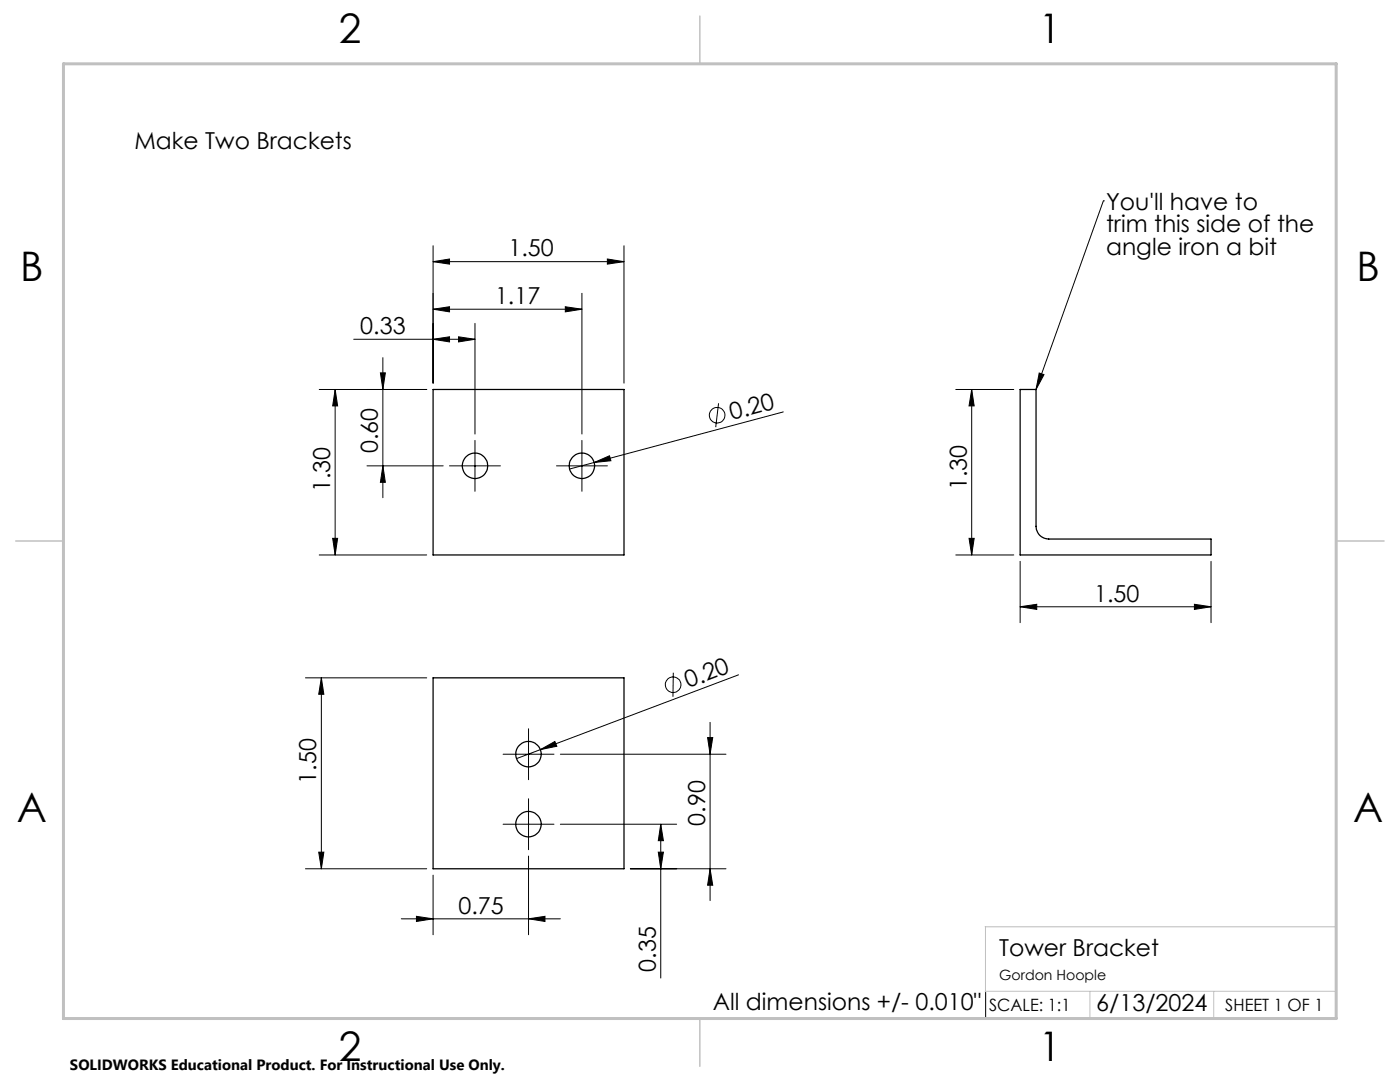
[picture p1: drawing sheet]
<svg xmlns="http://www.w3.org/2000/svg" width="279mm" height="216mm" viewBox="0 0 279 216" stroke-linecap="round" stroke-linejoin="round" font-family="sans-serif">
<g fill="none" stroke="#000" stroke-width=".25">
<path d="M86.4 77.7h38.1v33h-38.1zM203.6 77.7h3.2v27.3a2.53 2.53 0 0 0 2.5 2.6h32.4v3.1h-38.1zM86.4 135.3h38.1v38.1h-38.1z"/>
<circle cx="94.8" cy="93" r="2.53"/>
<circle cx="116.1" cy="93" r="2.53"/>
<circle cx="105.5" cy="150.5" r="2.54"/>
<circle cx="105.5" cy="164.4" r="2.54"/>
</g>
<g fill="none" stroke="#000" stroke-width=".2">
<path d="M86.4 52.2l3.3-.5v1zM86.4 49v27.4M86.4 52.2h38.1M116.1 58.5v28.1M121.2 51.7l3.3 .5-3.3 .5zM124.5 49v27.4M220.2 40.1h.1M220.2 40.1l-13.4 37.6M63.7 77.7h21.5M66.9 77.7v33M66.9 77.7l.5 3.3h-1zM70.6 67.7h24.2"/>
<path d="M75.9 74.4h1l-.5 3.3zM76.4 71.4v27.9M86.4 67.7l3.3-.5v1zM86.4 61.7l3.3-.5v1zM86.4 61.7h29.7M91.5 67.2l3.3 .5-3.3 .5zM94.8 64.5v22.1M112.8 61.2l3.3 .5-3.3 .5zM190.7 77.7h11.6M193.9 77.7v33M193.9 77.7l.5 3.3h-1zM207.4 74.4l1 .4-1.6 2.9z"/>
<path d="M73.2 93h15.2M76.4 93l.5 3.2h-1zM89.7 93h10.2M94.8 87.9v10.1M111.1 93h10.1M116.1 87.9v10.1M118.6 92.3l3-1.4 .3 1zM118.6 92.3l-4.9 1.3M143.4 80.5l-.6 4.7M156.3 82.2l-37.7 10.1M63.7 110.7h21.5M66.4 107.4h1l-.5 3.3z"/>
<path d="M190.7 110.7h11.6M193.4 107.4h1l-.5 3.3zM203.6 112v12.2M241.7 112v12.2M61 135.3h24.2M64.1 135.3v38.1M64.1 135.3l.5 3.2h-1zM134.4 134.2l-.1 4.8M147.4 134.7l-44.3 16.7M203.6 121.1l3.3-.5v1zM203.6 121.1h38.1M238.4 120.6l3.3 .5-3.3 .5z"/>
<path d="M100.4 150.5h10.2M105.5 145.4v10.2M105.5 159.4v10.1M107.8 149.6l2.9-1.6 .4 .9zM111.8 150.5h33.1M141.2 147.2h1l-.5 3.3zM141.7 144.1v35.6M61 173.4h24.2M63.6 170h1l-.5 3.4zM86.4 174.6v11.9M100.4 164.5h10.2M105.5 170.8v15.7"/>
<path d="M111.8 164.5h23.2M125.8 173.4h19.1M131.4 170h1l-.5 3.4zM131.9 164.5l.5 3.2h-1zM131.9 164.5v30.7M141.7 173.4l.5 3.2h-1zM80.1 183.3h31.7M83.1 182.8l3.3 .5-3.3 .6zM105.5 183.3l3.3-.5v1.1zM196.7 198v5.4"/>
<circle cx="143.1" cy="82.8" r="1.56"/>
<circle cx="134.3" cy="136.6" r="1.56"/>
</g>
<path d="M266.7 153.3v49.9h-240M196.6 184.9h70.1M196.6 197.8h70.1M196.7 184.9v12.9M217.5 197.8v5.4M242.2 197.8v5.4" fill="none" stroke="#c0c0c0" stroke-width=".2"/>
<path d="M139.7 3.2v9.5M3.1 107.9h9.6M266.7 107.9h9.5M139.7 203.2v9.6" fill="none" stroke="#c0c0c0" stroke-width=".3"/>
<path d="M12.7 12.7h254v190.5h-254z" fill="none" stroke="#c0c0c0" stroke-width=".6"/>
<g fill="#000">
<path d="M118.6 92.3l3-1.4 .3 1zM107.8 149.6l2.9-1.6 .4 .9z"/>
<path d="M121.2 51.7l3.3 .5-3.3 .5zM86.4 52.2l3.3-.5v1zM238.4 120.6l3.3 .5-3.3 .5zM203.6 121.1l3.3-.5v1z"/>
<path d="M66.9 77.7l.5 3.3h-1zM66.4 107.4h1l-.5 3.3zM75.9 74.4h1l-.5 3.3zM76.4 93l.5 3.2h-1zM64.1 135.3l.5 3.2h-1zM63.6 170h1l-.5 3.4z"/>
<path d="M86.4 67.7l3.3-.5v1zM91.5 67.2l3.3 .5-3.3 .5zM86.4 61.7l3.3-.5v1zM112.8 61.2l3.3 .5-3.3 .5z"/>
<path d="M193.4 107.4h1l-.5 3.3zM193.9 77.7l.5 3.3h-1z"/>
<path d="M131.4 170h1l-.5 3.4zM131.9 164.5l.5 3.2h-1zM141.7 173.4l.5 3.2h-1zM141.2 147.2h1l-.5 3.3z"/>
<path d="M83.1 182.8l3.3 .5-3.3 .6zM105.5 183.3l3.3-.5v1.1zM207.4 74.4l1 .4-1.6 2.9z"/>
</g>
<g font-size="8.1">
<text x="67.6" y="8.5">2</text>
<text x="207.3" y="8.5">1</text>
<text x="4" y="56.2">B</text>
<text x="270.7" y="56.2">B</text>
<text x="3.3" y="164.1">A</text>
<text x="270" y="164.1">A</text>
<text x="67.6" y="211.7">2</text>
<text x="207.3" y="211.7">1</text>
</g>
<g font-size="4.7">
<text x="26.8" y="29.8">Make Two Brackets</text>
<text x="220.7" y="41.8">You'll have to</text>
<text x="220.7" y="46.3">trim this side of the</text>
<text x="101.5" y="51.2">1.50</text>
<text x="220.7" y="50.9">angle iron a bit</text>
<text x="98.8" y="60.7">1.17</text>
<text x="71.9" y="66.7">0.33</text>
<text x="146.1" y="83.8" transform="rotate(-15 146.1 83.8)">0.20</text>
<text x="75.4" y="90.5" transform="rotate(-90 75.4 90.5)">0.60</text>
<text x="65.9" y="98.2" transform="rotate(-90 65.9 98.2)">1.30</text>
<text x="192.9" y="97.8" transform="rotate(-90 192.9 97.8)">1.30</text>
<text x="218.4" y="120.1">1.50</text>
<text x="137.4" y="137.3" transform="rotate(-21 137.4 137.3)">0.20</text>
<text x="63.1" y="156.3" transform="rotate(-90 63.1 156.3)">1.50</text>
<text x="140.7" y="164.7" transform="rotate(-90 140.7 164.7)">0.90</text>
<text x="91.5" y="182.3">0.75</text>
<text x="199.4" y="190.7">Tower Bracket</text>
<text x="130.9" y="193.9" transform="rotate(-90 130.9 193.9)">0.35</text>
<text x="142.2" y="201.5">All dimensions +/- 0.010&quot;</text>
<text x="218.8" y="201.7">6/13/2024</text>
</g>
<g font-size="3.4">
<text x="197.4" y="201.7">SCALE: 1:1</text>
<text x="244.5" y="201.7">SHEET 1 OF 1</text>
</g>
<text font-size="3" x="14" y="213.5">SOLIDWORKS Educational Product. For Instructional Use Only.</text>
<text font-size="2.8" x="199.4" y="195.5">Gordon Hoople</text>
</svg>
